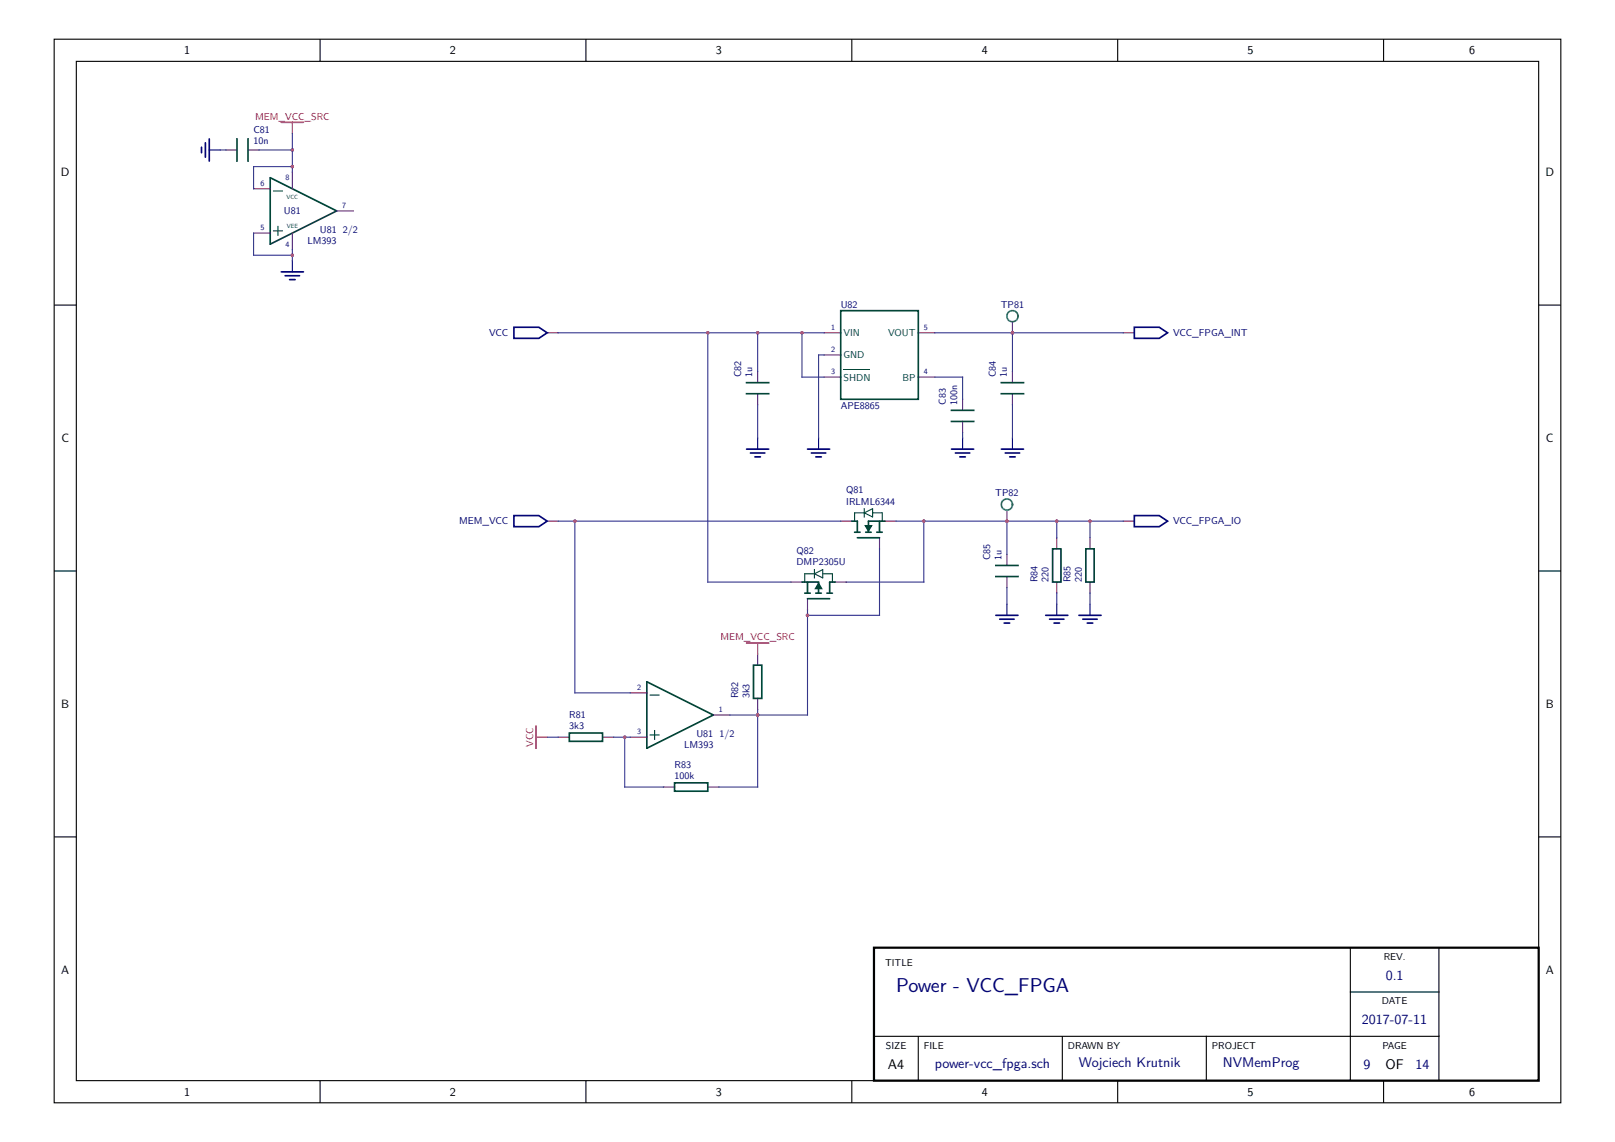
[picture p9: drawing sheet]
<svg xmlns="http://www.w3.org/2000/svg" width="297mm" height="210mm" viewBox="0 0 297 210" stroke-linecap="round" stroke-linejoin="round" font-family="sans-serif">
<g fill="none" stroke="#000" stroke-width=".2">
<path d="M10 7.2h277v195.6h-277zM14 11.3h269v187.4h-269zM58.9 7.2v4.1M107.8 7.2v4.1M156.6 7.2v4.1M205.5 7.2v4.1M254.4 7.2v4.1M10 56.1h4M283 56.1h4M10 105h4M283 105h4M10 153.9h4"/>
<path d="M283 153.9h4M248.3 174.3v24.4M264.6 174.3v24.4M58.9 198.7v4.1M107.8 198.7v4.1M156.6 198.7v4.1M160.7 190.6h103.9M168.9 190.6v8.1M195.4 190.6v8.1M205.5 198.7v4.1M221.8 190.6v8.1M248.3 182.4h16.3"/>
<path d="M254.4 198.7v4.1"/>
</g>
<path d="M160.7 174.3h122.3v24.4h-122.3z" fill="none" stroke="#000" stroke-width=".41"/>
<g fill="none" stroke="#67146a" stroke-width=".2">
<path d="M41.5 27.6h2.1M45.6 27.6h2.1M46.6 34.7h3.1M53.8 31.7v3M61.9 38.8h3.1M46.6 42.9h3.1M53.8 42.9v3M186.2 59.2v2M100.6 61.2h2.1M139.3 68.3v2.1M139.3 72.4v2M151.6 61.2h3"/>
<path d="M151.6 65.3h3M151.6 69.3h3M168.9 61.2h3M168.9 69.3h3M177 73.4v2.1M177 77.5v2M186.2 68.3v2.1M186.2 72.4v2M206.6 61.2h2M100.6 95.8h2.1M154.6 95.8h2M161.7 98.9v2"/>
<path d="M162.8 95.8h2M185.2 93.8v2M194.3 98.9v2M200.5 98.9v2M206.6 95.8h2M145.4 107h2.1M148.5 110.1v2M153.6 107h2M185.2 101.9v2.1M185.2 106v2.1M194.3 107v2.1M200.5 107v2.1"/>
<path d="M102.7 135.6h2M110.8 135.6h2M115.9 135.6h3.1M115.9 127.4h3.1M131.2 131.5h3M139.3 120.3v2M139.3 128.4v2.1M122 144.7h2.1M130.2 144.7h2"/>
</g>
<g fill="none" stroke="#000275" stroke-width=".31">
<path d="M37.1 27.1v1M37.8 26.3v2.6M38.5 25.5v4.1M51.7 50h4.1M52.4 50.7h2.7M53.3 51.4h1M94.5 60.2h4.6l1.5 1-1.5 1h-4.6zM208.6 60.2h4.6l1.5 1-1.5 1h-4.6zM94.5 94.8h4.6l1.5 1-1.5 1.1h-4.6zM137.3 82.6h4.1M138 83.3h2.7M138.8 84h1"/>
<path d="M148.5 82.6h4.1M149.2 83.3h2.7M150 84h1M175 82.6h4.1M175.7 83.3h2.6M176.5 84h1M184.2 82.6h4M184.9 83.3h2.6M185.7 84h1M208.6 94.8h4.6l1.5 1-1.5 1.1h-4.6zM183.1 113.1h4.1M183.8 113.9h2.7"/>
<path d="M184.7 114.6h1M192.3 113.1h4.1M193 113.9h2.7M193.8 114.6h1M198.4 113.1h4.1M199.1 113.9h2.7M199.9 114.6h1.1"/>
</g>
<path d="M155.1 67.9h5" fill="none" stroke="#034536" stroke-width=".18"/>
<g fill="none" stroke="#034536" stroke-width=".31">
<path d="M43.6 25.5v4.1M45.6 25.5v4.1M49.7 32.7l12.2 6.1-12.2 6.1zM154.6 57.1h14.3v16.3h-14.3zM137.3 70.4h4.1M137.3 72.4h4.1M175 75.5h4.1M175 77.5h4.1M184.2 70.4h4M184.2 72.4h4M156.6 95.8h1.1v2.1M157.2 97.9h1"/>
<path d="M157.7 98.9h4M159.2 97.9h1M161.2 97.9h1.1M161.7 95.8v2.1M162.8 95.8h-3.1v2.1M147.5 107h3v2.1M148 109.1h1M148.5 110.1h4.1M148.5 107v2.1M150 109.1h1M152.1 109.1h1M153.6 107h-1v2.1"/>
<path d="M183.1 104h4.1M183.1 106h4.1M193.6 100.9h1.5v6.1h-1.5zM199.7 100.9h1.5v6.1h-1.5zM104.7 134.8h6.1v1.5h-6.1zM119 125.4l12.2 6.1-12.2 6.1zM138.6 122.3h1.5v6.1h-1.5zM124.1 144h6.1v1.5h-6.1z"/>
</g>
<g fill="none" stroke="#353691" stroke-width=".2">
<path d="M40.5 27.6h1M47.7 27.6h6.1M53.8 30.6h-7.2v4.1M53.8 24.5v7.2M46.6 42.9v4h7.2M53.8 45.9v2.1M102.7 61.2h48.9M130.2 61.2v45.8h15.2M139.3 61.2v7.1M139.3 74.4v6.2M147.5 61.2v8.1h4.1M151.6 65.3h-1.1v15.3"/>
<path d="M171.9 61.2h34.7M171.9 69.3h5.1v4.1M177 79.5v1.1M186.2 61.2v7.1M186.2 74.4v6.2M102.7 95.8h51.9M105.7 95.8v31.6h10.2M164.8 95.8h41.8M169.9 95.8v11.2h-14.3M185.2 95.8v6.1M194.3 95.8v3.1M200.5 95.8v3.1"/>
<path d="M148.5 112.1v19.4h-14.3M161.7 100.9v12.2h-13.2M185.2 108.1v3M194.3 109.1v2M200.5 109.1v2M100.6 135.6h2.1M112.8 135.6h3.1M114.9 135.6v9.1h7.1M139.3 130.5v14.2h-7.1"/>
</g>
<path d="M38.5 27.6h2M53.8 48v2M139.3 80.6v2M150.5 80.6v2M177 80.6v2M186.2 80.6v2M185.2 111.1v2M194.3 111.1v2M200.5 111.1v2" fill="none" stroke="#000275" stroke-width=".2"/>
<g fill="#034536" stroke="#034536" stroke-width=".2">
<path d="M159.1 96.6h1.2l-.6 1.1z"/>
<path d="M150.5 107.2l.6 1.1h-1.2z"/>
</g>
<g fill="none" stroke="#034536" stroke-width=".2">
<path d="M50.3 35.1h1.6M50.3 42.5h1.6M51.1 41.6v1.7M158.9 94.3l1.6-.8v1.6zM158.9 93.5v1.6M158.9 94.3h-1.7v1.5M160.5 94.3h1.8v1.5M149.8 105.5l1.5-.8v1.6zM149.8 104.7v1.6M149.8 105.5h-1.8v1.5M151.3 105.5h1.8v1.5M119.6 127.8h1.6"/>
<path d="M119.6 135.2h1.6M120.4 134.3v1.7"/>
</g>
<path d="M53.8 22.5v2M139.3 118.2v2.1M98.6 135.6h2" fill="none" stroke="#b82e2e" stroke-width=".2"/>
<path d="M51.7 22.5h4.1M137.3 118.2h4.1M98.6 133.5v4.1" fill="none" stroke="#b82e2e" stroke-width=".31"/>
<g fill="none" stroke="#008b8b" stroke-width=".31">
<circle cx="186.2" cy="58.1" r="1.03"/>
<circle cx="185.2" cy="92.8" r="1.03"/>
</g>
<g fill="#8f3591">
<path d="M147.3 61h.4l.1 .2-.1 .2h-.4l-.1-.2z"/>
<path d="M139.1 61h.4l.1 .2-.1 .2h-.4l-.1-.2z"/>
<path d="M130 61h.4l.1 .2-.1 .2h-.4l-.1-.2z"/>
<path d="M186 61h.4l.1 .2-.1 .2h-.4l-.1-.2z"/>
<path d="M105.5 95.6h.4l.1 .2-.1 .3h-.4l-.1-.3z"/>
<path d="M169.7 95.6h.4l.1 .2-.1 .3h-.4l-.1-.3z"/>
<path d="M194.1 95.6h.4l.1 .2-.1 .3h-.4l-.1-.3z"/>
<path d="M185 95.6h.4l.1 .2-.1 .3h-.4l-.1-.3z"/>
<path d="M200.2 95.6h.5l.1 .2-.1 .3h-.5l-.1-.3z"/>
<path d="M148.3 112.9h.4l.1 .2-.1 .3h-.4l-.1-.3z"/>
<path d="M53.6 46.7h.4l.1 .2-.1 .3h-.4l-.1-.3z"/>
<path d="M53.6 30.4h.4l.1 .2-.1 .3h-.4l-.1-.3z"/>
<path d="M53.6 27.4h.4l.1 .2-.1 .2h-.4l-.1-.2z"/>
<path d="M114.7 135.3h.4l.1 .3-.1 .2h-.4l-.1-.2z"/>
<path d="M139.1 131.3h.4l.1 .2-.1 .2h-.4l-.1-.2z"/>
</g>
<text font-size="3.7" fill="#000275" x="164.8" y="182.4">Power - VCC_FPGA</text>
<g font-size="2.6" fill="#000275">
<text x="254.8" y="180.2">0.1</text>
<text x="250.5" y="188.4">2017-07-11</text>
<text x="171.9" y="196.3">power-vcc_fpga.sch</text>
<text x="198.4" y="196.3">Wojciech Krutnik</text>
<text x="224.9" y="196.3">NVMemProg</text>
<text x="250.7" y="196.5">9</text>
<text x="260.3" y="196.5">14</text>
</g>
<g font-size="2.6">
<text x="163.3" y="196.6">A4</text>
<text x="254.8" y="196.6">OF</text>
</g>
<g font-size="2.2">
<text x="33.9" y="10">1</text>
<text x="82.8" y="10">2</text>
<text x="131.6" y="10">3</text>
<text x="180.5" y="10">4</text>
<text x="229.4" y="9.9">5</text>
<text x="270.2" y="10">6</text>
<text x="11.2" y="32.4">D</text>
<text x="284.2" y="32.4">D</text>
<text x="11.3" y="81.3">C</text>
<text x="284.3" y="81.3">C</text>
<text x="11.3" y="130.2">B</text>
<text x="284.3" y="130.2">B</text>
<text x="11.3" y="179.1">A</text>
<text x="284.3" y="179.1">A</text>
<text x="33.9" y="201.5">1</text>
<text x="82.8" y="201.5">2</text>
<text x="131.6" y="201.5">3</text>
<text x="180.5" y="201.5">4</text>
<text x="229.4" y="201.5">5</text>
<text x="270.2" y="201.5">6</text>
</g>
<g font-size="1.8" fill="#b82e2e">
<text x="46.9" y="22">MEM_VCC_SRC</text>
<text x="132.5" y="117.7">MEM_VCC_SRC</text>
<text x="98.1" y="137.3" transform="rotate(-90 98.1 137.3)">VCC</text>
</g>
<g font-size="1.8" fill="#000275">
<text x="46.6" y="24.5">C81</text>
<text x="46.6" y="26.6">10n</text>
<text x="52.2" y="39.4">U81</text>
<text x="56.5" y="44.9">LM393</text>
<text x="58.8" y="42.9">U81</text>
<text x="63" y="42.9">2/2</text>
<text x="154.6" y="56.6">U82</text>
<text x="184.1" y="56.6">TP81</text>
<text x="90" y="61.8">VCC</text>
<text x="215.7" y="61.7">VCC_FPGA_INT</text>
<text x="136.3" y="69.3" transform="rotate(-90 136.3 69.3)">C82</text>
<text x="138.3" y="69.3" transform="rotate(-90 138.3 69.3)">1u</text>
<text x="183.1" y="69.3" transform="rotate(-90 183.1 69.3)">C84</text>
<text x="185.2" y="69.3" transform="rotate(-90 185.2 69.3)">1u</text>
<text x="154.6" y="75.2">APE8865</text>
<text x="174" y="74.4" transform="rotate(-90 174 74.4)">C83</text>
<text x="176" y="74.4" transform="rotate(-90 176 74.4)">100n</text>
<text x="155.6" y="90.7">Q81</text>
<text x="155.6" y="92.8">IRLML6344</text>
<text x="183" y="91.2">TP82</text>
<text x="84.4" y="96.3">MEM_VCC</text>
<text x="146.5" y="101.9">Q82</text>
<text x="215.7" y="96.3">VCC_FPGA_IO</text>
<text x="146.5" y="104">DMP2305U</text>
<text x="182.1" y="103" transform="rotate(-90 182.1 103)">C85</text>
<text x="184.2" y="103" transform="rotate(-90 184.2 103)">1u</text>
<text x="190.8" y="107" transform="rotate(-90 190.8 107)">R84</text>
<text x="192.8" y="107" transform="rotate(-90 192.8 107)">220</text>
<text x="196.9" y="107" transform="rotate(-90 196.9 107)">R85</text>
<text x="198.9" y="107" transform="rotate(-90 198.9 107)">220</text>
<text x="104.7" y="132">R81</text>
<text x="135.8" y="128.4" transform="rotate(-90 135.8 128.4)">R82</text>
<text x="137.8" y="128.4" transform="rotate(-90 137.8 128.4)">3k3</text>
<text x="104.7" y="134">3k3</text>
<text x="125.8" y="137.6">LM393</text>
<text x="128.1" y="135.6">U81</text>
<text x="132.3" y="135.6">1/2</text>
<text x="124.1" y="141.2">R83</text>
<text x="124.1" y="143.2">100k</text>
</g>
<g font-size="1.8" fill="#034536">
<text x="155.1" y="61.8">VIN</text>
<text x="155.1" y="65.9">GND</text>
<text x="163.3" y="61.8">VOUT</text>
<text x="155.1" y="70">SHDN</text>
<text x="166" y="70">BP</text>
</g>
<g font-size="1.8">
<text x="162.8" y="177.6">TITLE</text>
<text x="254.5" y="176.6">REV.</text>
<text x="254.1" y="184.7">DATE</text>
<text x="162.9" y="192.9">SIZE</text>
<text x="169.9" y="192.9">FILE</text>
<text x="196.4" y="192.9">DRAWN BY</text>
<text x="222.9" y="192.9">PROJECT</text>
<text x="254.2" y="192.9">PAGE</text>
</g>
<g font-size="1.5" fill="#000275">
<text x="47.9" y="34.2">6</text>
<text x="52.5" y="33.2">8</text>
<text x="62.9" y="38.3">7</text>
<text x="47.9" y="42.4">5</text>
<text x="52.5" y="45.4">4</text>
<text x="152.9" y="60.7">1</text>
<text x="152.9" y="64.8">2</text>
<text x="169.9" y="60.7">5</text>
<text x="152.9" y="68.8">3</text>
<text x="169.9" y="68.8">4</text>
<text x="117.2" y="126.9">2</text>
<text x="132.2" y="131">1</text>
<text x="117.2" y="135.1">3</text>
</g>
<g font-size="1.1" fill="#034536">
<text x="52.7" y="36.5">VCC</text>
<text x="52.7" y="41.8">VEE</text>
</g>
</svg>
